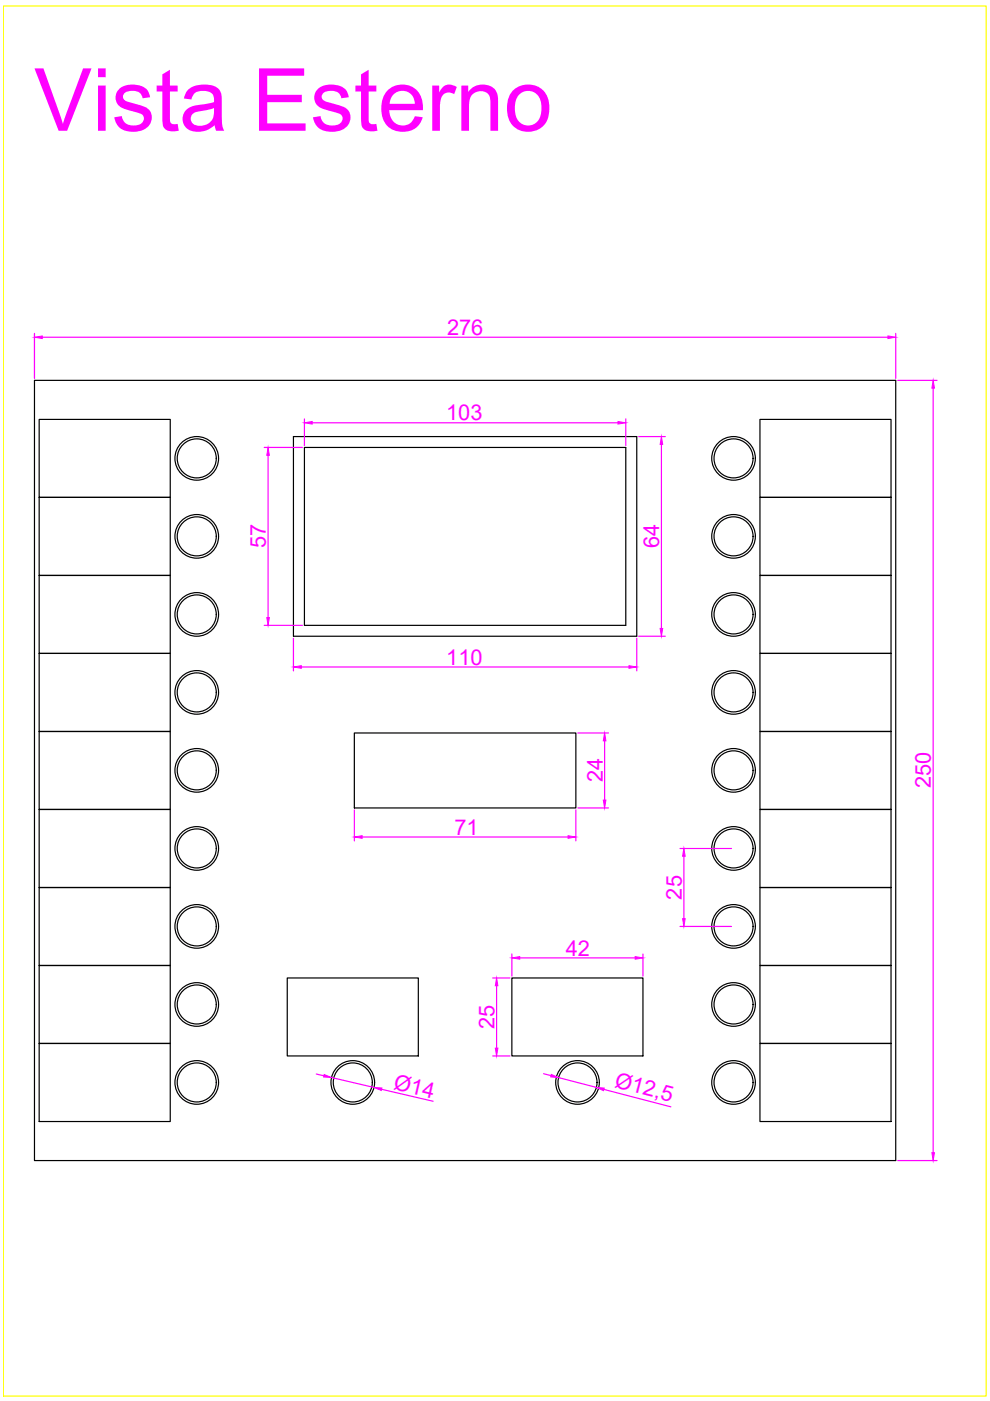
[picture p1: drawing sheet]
<svg xmlns="http://www.w3.org/2000/svg" width="210mm" height="297mm" viewBox="0 0 210 297" stroke-linecap="round" stroke-linejoin="round" font-family="sans-serif">
<!-- layer: 0 -->
<g fill="none" stroke="#000" stroke-width=".25">
<path d="M7.3 80.6h182.6v165.5h-182.6zM8.3 88.9h27.8v16.6h-27.8zM62.2 92.6h72.8v42.3h-72.8zM64.5 94.9h68.2v37.7h-68.2zM161.1 88.9h27.8v16.6h-27.8zM8.3 105.5h27.8v16.5h-27.8zM161.1 105.5h27.8v16.5h-27.8zM8.3 122h27.8v16.5h-27.8zM8.3 138.5h27.8v16.6h-27.8zM161.1 122h27.8v16.5h-27.8zM161.1 138.5h27.8v16.6h-27.8zM8.3 155.1h27.8v16.5h-27.8z"/>
<path d="M75.1 155.4h47v15.9h-47zM161.1 155.1h27.8v16.5h-27.8zM8.3 171.6h27.8v16.6h-27.8zM161.1 171.6h27.8v16.6h-27.8zM8.3 188.2h27.8v16.5h-27.8zM161.1 188.2h27.8v16.5h-27.8zM8.3 204.7h27.8v16.5h-27.8zM60.9 207.3h27.8v16.6h-27.8zM108.5 207.3h27.8v16.6h-27.8zM161.1 204.7h27.8v16.5h-27.8zM8.3 221.2h27.8v16.6h-27.8zM161.1 221.2h27.8v16.6h-27.8z"/>
<circle cx="41.7" cy="97.2" r="4.6"/>
<circle cx="41.7" cy="97.2" r="4.1"/>
<circle cx="155.5" cy="97.2" r="4.6"/>
<circle cx="155.5" cy="97.2" r="4.1"/>
<circle cx="41.7" cy="113.7" r="4.6"/>
<circle cx="41.7" cy="113.7" r="4.1"/>
<circle cx="155.5" cy="113.7" r="4.6"/>
<circle cx="155.5" cy="113.7" r="4.1"/>
<circle cx="41.7" cy="130.3" r="4.6"/>
<circle cx="41.7" cy="130.3" r="4.1"/>
<circle cx="155.5" cy="130.3" r="4.6"/>
<circle cx="155.5" cy="130.3" r="4.1"/>
<circle cx="41.7" cy="146.8" r="4.6"/>
<circle cx="41.7" cy="146.8" r="4.1"/>
<circle cx="155.5" cy="146.8" r="4.6"/>
<circle cx="155.5" cy="146.8" r="4.1"/>
<circle cx="41.7" cy="163.3" r="4.6"/>
<circle cx="41.7" cy="179.9" r="4.6"/>
<circle cx="41.7" cy="179.9" r="4.1"/>
<circle cx="41.7" cy="163.3" r="4.1"/>
<circle cx="155.5" cy="163.3" r="4.6"/>
<circle cx="155.5" cy="179.9" r="4.6"/>
<circle cx="155.5" cy="179.9" r="4.1"/>
<circle cx="155.5" cy="163.3" r="4.1"/>
<circle cx="41.7" cy="196.4" r="4.6"/>
<circle cx="41.7" cy="196.4" r="4.1"/>
<circle cx="155.5" cy="196.4" r="4.6"/>
<circle cx="155.5" cy="196.4" r="4.1"/>
<circle cx="41.7" cy="213" r="4.6"/>
<circle cx="41.7" cy="213" r="4.1"/>
<circle cx="155.5" cy="213" r="4.6"/>
<circle cx="155.5" cy="213" r="4.1"/>
<circle cx="41.7" cy="229.5" r="4.6"/>
<circle cx="41.7" cy="229.5" r="4.1"/>
<circle cx="74.8" cy="229.5" r="4.6"/>
<circle cx="74.8" cy="229.5" r="4.1"/>
<circle cx="122.4" cy="229.5" r="4.6"/>
<circle cx="122.4" cy="229.5" r="4.1"/>
<circle cx="155.5" cy="229.5" r="4.6"/>
<circle cx="155.5" cy="229.5" r="4.1"/>
</g>
<!-- layer: Quote -->
<g fill="none" stroke="#f0f" stroke-width=".25">
<path d="M7.3 70.7v9.5M9 71.5h179.3M189.9 70.7v9.5M56 94.9h8.1M56.8 96.5v34.4M64.5 88.8v5.7M66.2 89.6h64.8M132.7 88.8v5.7M135.4 92.6h5.7M140.2 94.2v39M190.3 80.6h8.4M197.9 82.3v162.1"/>
<path d="M56 132.6h8.1M62.2 135.3v6.9M135 135.3v6.9M135.4 134.9h5.7M63.9 141.4h69.5M122.5 155.4h6.5M128.2 157.1v12.5M75.1 171.7v6.6M76.8 177.5h43.6M122.1 171.7v6.6M122.5 171.3h6.5M144.2 179.9h10.9"/>
<path d="M144.2 196.4h10.9M145 181.5v13.3M104.5 207.3h3.6M105.3 209v13.2M108.5 202.3v4.6M110.2 203.1h24.5M136.3 202.3v4.6M67.1 227.7l1.6 .4M70.3 228.5l9 2.1M80.9 230.9l10.9 2.6M104.5 223.9h3.6M115.2 227.6l1.6 .4"/>
<path d="M118.4 228.5l8 2M128 231l14.2 3.7M190.3 246.1h8.4"/>
</g>
<g fill="#f0f" stroke="#f0f" stroke-width=".21">
<path d="M140 133.2h.5l-.3 1.7z"/>
<path d="M140.2 92.6l.3 1.6h-.5z"/>
<path d="M75.1 177.5l1.7-.3v.5z"/>
<path d="M120.4 177.2l1.7 .3-1.7 .2z"/>
<path d="M62.2 141.4l1.7-.3v.6z"/>
<path d="M133.4 141.1l1.6 .3-1.6 .3z"/>
<path d="M145 179.9l.3 1.6h-.6z"/>
<path d="M144.7 194.8h.6l-.3 1.6z"/>
<path d="M105.3 207.3l.3 1.7h-.6z"/>
<path d="M105 222.2h.6l-.3 1.7z"/>
<path d="M116.9 227.8l1.5 .7-1.6-.2z"/>
<path d="M126.4 230.5l1.7 .2-.1 .5z"/>
<path d="M127.9 169.6h.6l-.3 1.7z"/>
<path d="M128.2 155.4l.3 1.7h-.6z"/>
<path d="M68.7 227.8l1.6 .7-1.7-.2z"/>
<path d="M79.3 230.6l1.7 .1-.2 .5z"/>
<path d="M108.5 203.1l1.7-.3v.6z"/>
<path d="M134.7 202.8l1.6 .3-1.6 .3z"/>
<path d="M188.3 71.2l1.6 .3-1.6 .3z"/>
<path d="M7.3 71.5l1.7-.3v.6z"/>
<path d="M197.9 80.6l.2 1.7h-.5z"/>
<path d="M197.6 244.4h.5l-.2 1.7z"/>
<path d="M56.8 94.9l.3 1.6h-.5z"/>
<path d="M56.6 130.9h.5l-.3 1.7z"/>
<path d="M64.5 89.6l1.7-.2v.5z"/>
<path d="M131 89.4l1.7 .2-1.7 .3z"/>
</g>
<!-- layer: 0 -->
<path d="M.7 1.3h208.4v294.7h-208.4z" fill="none" stroke="#ff0" stroke-width=".25"/>
<text font-size="18.5" fill="#f0f" x="7.2" y="27.7">Vista Esterno</text>
<g font-size="4.6" fill="#f0f">
<text x="94.8" y="71">276</text>
<text x="94.6" y="89.2">103</text>
<text x="56.4" y="116.3" transform="rotate(-90 56.4 116.3)">57</text>
<text x="139.8" y="116.3" transform="rotate(-90 139.8 116.3)">64</text>
<text x="94.6" y="140.9">110</text>
<text x="127.8" y="165.9" transform="rotate(-90 127.8 165.9)">24</text>
<text x="197.4" y="167.2" transform="rotate(-90 197.4 167.2)">250</text>
<text x="96.4" y="177.1">71</text>
<text x="144.5" y="190.7" transform="rotate(-90 144.5 190.7)">25</text>
<text x="120" y="202.7">42</text>
<text x="104.8" y="218.2" transform="rotate(-90 104.8 218.2)">25</text>
<text x="83.3" y="230.9" transform="rotate(13 83.3 230.9)">Ø14</text>
<text x="130.1" y="230.4" transform="rotate(15 130.1 230.4)">Ø12,5</text>
</g>
</svg>
